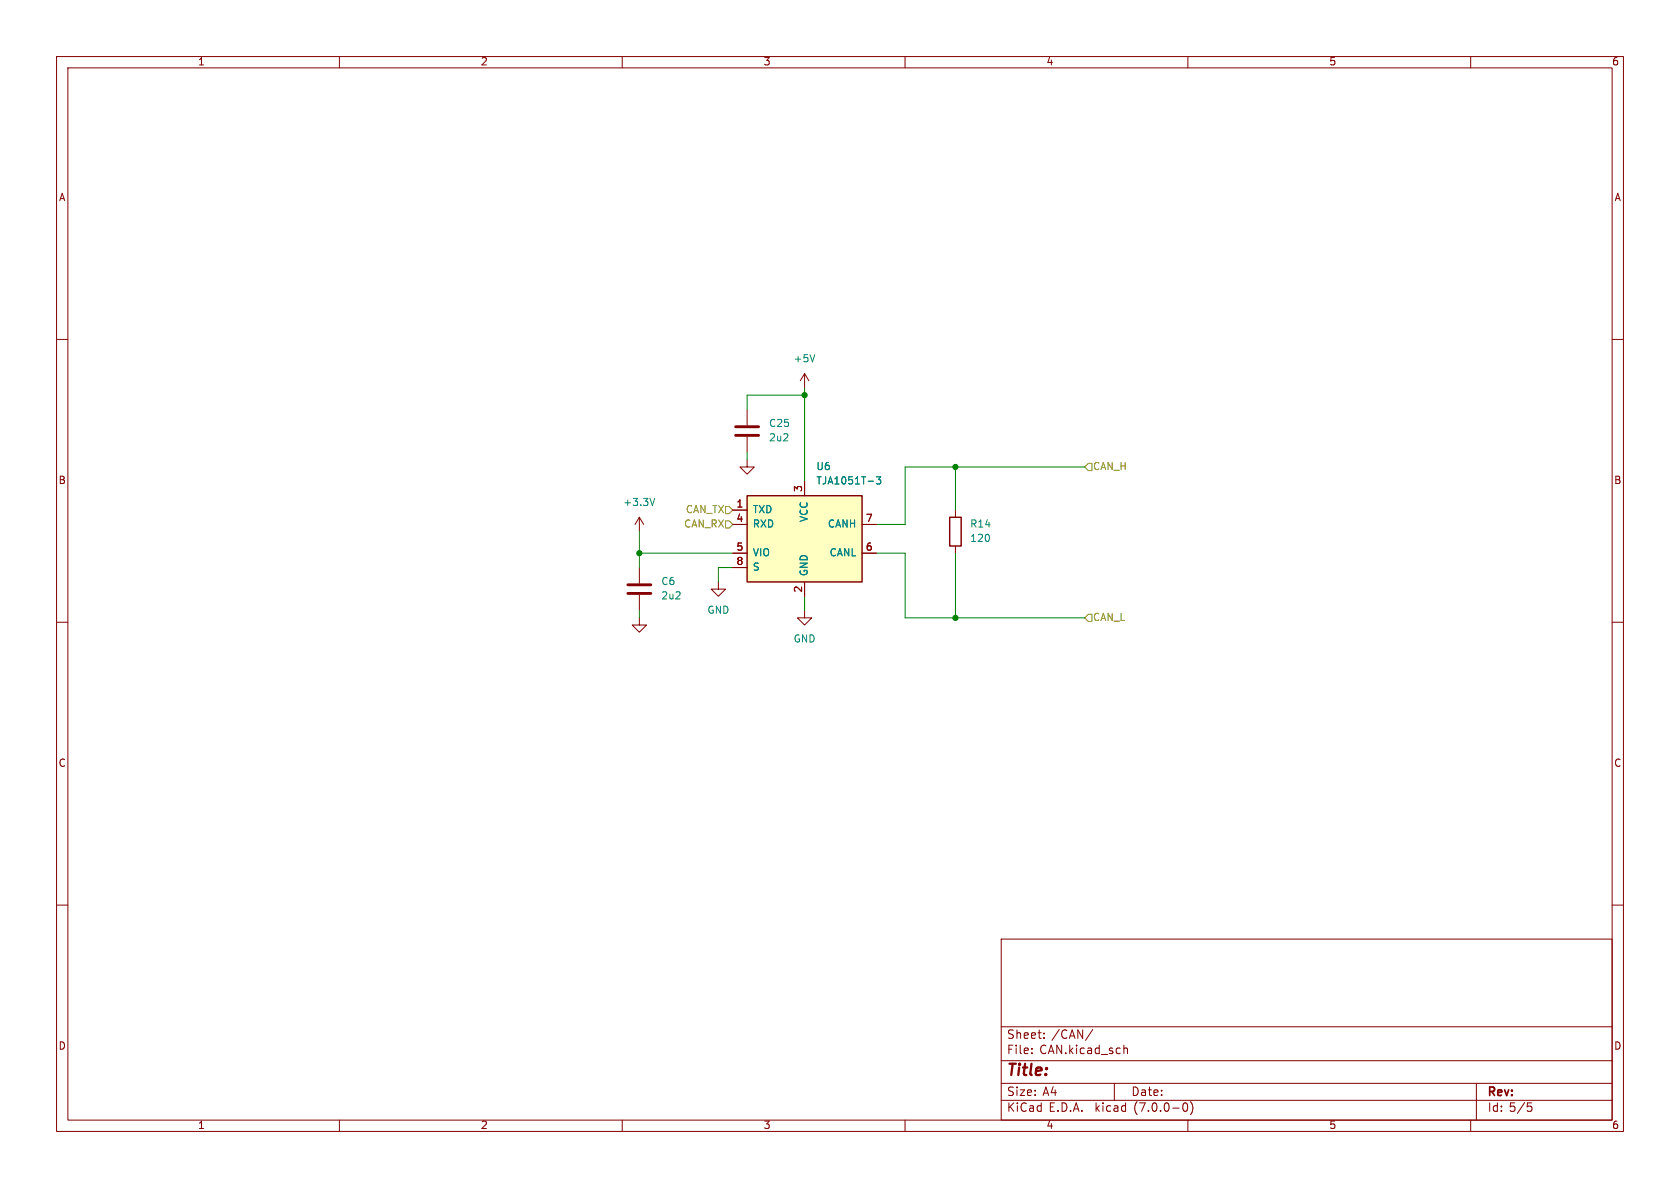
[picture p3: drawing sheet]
<svg xmlns="http://www.w3.org/2000/svg" width="297mm" height="210mm" viewBox="0 0 297 210" stroke-linecap="round" stroke-linejoin="round" font-family="sans-serif">
<g fill="none" stroke="#840000" stroke-width=".18">
<path d="M10 10h277v190h-277zM12 12h273v186h-273zM60 10v2M110 10v2M160 10v2M210 10v2M260 10v2M10 60h2M285 60h2M132.1 72.4v2.8M132.1 77.2v2.8M142.2 66l-.7 1.3"/>
<path d="M142.2 66v2.6M142.2 66l.8 1.3M113 91.4v2.6M113 91.4l-.7 1.3M113 91.4l.8 1.3M129.5 90.2h2.6M129.5 92.7h2.6M129.5 97.8h2.6M132.1 81.3v1.3h1.2l-1.2 1.2-1.3-1.2h1.3M142.2 85.1v2.5M152.4 92.7h2.5M152.4 97.8h2.5"/>
<path d="M168.9 90.2v1.2M168.9 96.5v1.3M10 110h2M113 109.2v1.3h1.3l-1.3 1.3-1.2-1.3h1.2M113 100.3v2.8M113 105.2v2.8M127 102.9v1.2h1.3l-1.3 1.3-1.3-1.3h1.3M129.5 100.3h2.6M142.2 108v1.2h1.3l-1.3 1.3-1.2-1.3h1.2M142.2 102.9v2.5M285 110h2M10 160h2"/>
<path d="M285 160h2M177 166h108v32h-108zM60 198v2M110 198v2M160 198v2M177 194.5h108M177 191.5h108M177 187.5h108M177 181.5h108M182.4 186.1v.2M182.4 185.3v.2M184.6 183.4v.2"/>
<path d="M184.6 182.6v.2M193.2 182l-1.3 1.9M197 191.5v3M198.7 184.8v1.5M198.7 185.4l.2-.1h.4v1M209.3 195h.2a.81 .81 0 0 1 .5 .6 .81 .81 0 0 1-.3 .8l-.1 .1a.81 .81 0 0 1-.6-.7 .81 .81 0 0 1 .3-.8zM210 198v2M210.5 194.7a1.72 1.72 0 0 1 0 2.3M260 198v2M261 191.5v6.5M270 195h.8M270.2 195.5h.3l.3 .3-.1 .6-.5 .1"/>
</g>
<path d="M130 77h4.1M130 75.4h4.1M111 104.9h4.1M111 103.4h4.1" fill="none" stroke="#840000" stroke-width=".51"/>
<path d="M132.1 87.6h20.3v15.3h-20.3zM167.9 91.4h2v5.1h-2z" fill="none" stroke="#840000" stroke-width=".25"/>
<path d="M144.1 62.7l-.5 1.3M115.8 88.1l-.5 1.3M154.9 84.3h.8l-.4 .5 .3 .1v.5l-.1 .2-.6-.2" fill="none" stroke="#008484" stroke-width=".18"/>
<path d="M132.1 87.6h20.3v15.3h-20.3z" fill="#ffffc2" stroke="#ffffc2" stroke-width=".18"/>
<path d="M128.3 92.1h.6l.6 .6-.6 .6h-.6zM128.3 89.5h.6l.6 .7-.6 .6h-.6zM192.4 81.9h.6v1.3h-.6l-.6-.6zM192.4 108.6h.6v1.3h-.6l-.6-.7z" fill="none" stroke="#848400" stroke-width=".18"/>
<path d="M142.2 68.6v16.5M142.2 69.9h-10.1v2.5M113 97.8h16.5M113 94v6.3M132.1 80v1.3M154.9 97.8h5.1v11.4h31.8M168.9 82.6v7.6M168.9 97.8v11.4M191.8 82.6h-31.8v10.1h-5.1M113 108v1.2M129.5 100.3h-2.5v2.6M142.2 105.4v2.6" fill="none" stroke="#008400" stroke-width=".18"/>
<g fill="#008400" stroke="#008400" stroke-width=".18">
<circle cx="113" cy="97.8" r=".46"/>
<circle cx="168.9" cy="82.6" r=".46"/>
<circle cx="168.9" cy="109.2" r=".46"/>
<circle cx="142.2" cy="69.9" r=".46"/>
</g>
<text font-size="2.8" fill="#840000" x="178" y="190.8">Title:</text>
<g font-size="2.1" fill="#840000">
<text x="178" y="183.9">Sheet:</text>
<text x="185.9" y="183.9">/CAN/</text>
<text x="178" y="186.6">File:</text>
<text x="183.8" y="186.6">CAN.kicad_sch</text>
<text x="178" y="196.8">KiCad</text>
<text x="178" y="194">Size:</text>
<text x="184.3" y="194">A4</text>
<text x="185.4" y="196.8">E.D.A.</text>
<text x="193.7" y="196.8">kicad</text>
<text x="200" y="194">Date:</text>
<text x="200.6" y="196.8">(7.0.0-0)</text>
<text x="263" y="194.2">Rev:</text>
<text x="263" y="196.8">Id: 5/5</text>
</g>
<g font-size="1.8" fill="#840000">
<text x="35" y="11.8">1</text>
<text x="85" y="11.8">2</text>
<text x="135" y="11.8">3</text>
<text x="185" y="11.8">4</text>
<text x="235" y="11.8">5</text>
<text x="285" y="11.8">6</text>
<text x="10.4" y="35.8">A</text>
<text x="285.4" y="35.8">A</text>
<text x="10.3" y="85.8">B</text>
<text x="130.1" y="89.9">1</text>
<text x="142" y="87" transform="rotate(-90 142 87)">3</text>
<text x="285.3" y="85.8">B</text>
<text x="130.1" y="92.5">4</text>
<text x="153" y="92.5">7</text>
<text x="130.1" y="97.5">5</text>
<text x="130.1" y="100.1">8</text>
<text x="153" y="97.5">6</text>
<text x="142" y="104.8" transform="rotate(-90 142 104.8)">2</text>
<text x="10.3" y="135.8">C</text>
<text x="285.3" y="135.8">C</text>
<text x="10.3" y="185.8">D</text>
<text x="285.3" y="185.8">D</text>
<text x="35" y="199.8">1</text>
<text x="85" y="199.8">2</text>
<text x="135" y="199.8">3</text>
<text x="185" y="199.8">4</text>
<text x="235" y="199.8">5</text>
<text x="285" y="199.8">6</text>
</g>
<g font-size="1.8" fill="#008484">
<text x="140.2" y="64.3">+5V</text>
<text x="135.9" y="75.8">C25</text>
<text x="135.9" y="78.3">2u2</text>
<text x="144.3" y="83.4">U6</text>
<text x="110.1" y="89.7">+3.3V</text>
<text x="144.3" y="85.9">TJA1051T-3</text>
<text x="133.1" y="91">TXD</text>
<text x="133.1" y="93.5">RXD</text>
<text x="143.1" y="92.4" transform="rotate(-90 143.1 92.4)">VCC</text>
<text x="146.2" y="93.5">CANH</text>
<text x="171.5" y="93.5">R14</text>
<text x="133.1" y="98.6">VIO</text>
<text x="133.1" y="101.2">S</text>
<text x="143.1" y="101.9" transform="rotate(-90 143.1 101.9)">GND</text>
<text x="146.5" y="98.6">CANL</text>
<text x="171.5" y="96.1">120</text>
<text x="116.8" y="103.7">C6</text>
<text x="116.8" y="106.2">2u2</text>
<text x="125" y="108.8">GND</text>
<text x="140.2" y="113.9">GND</text>
</g>
<g font-size="1.8" fill="#848400">
<text x="193.2" y="83.4">CAN_H</text>
<text x="120.8" y="93.5">CAN_RX</text>
<text x="121.1" y="91">CAN_TX</text>
<text x="193.2" y="110">CAN_L</text>
</g>
</svg>
